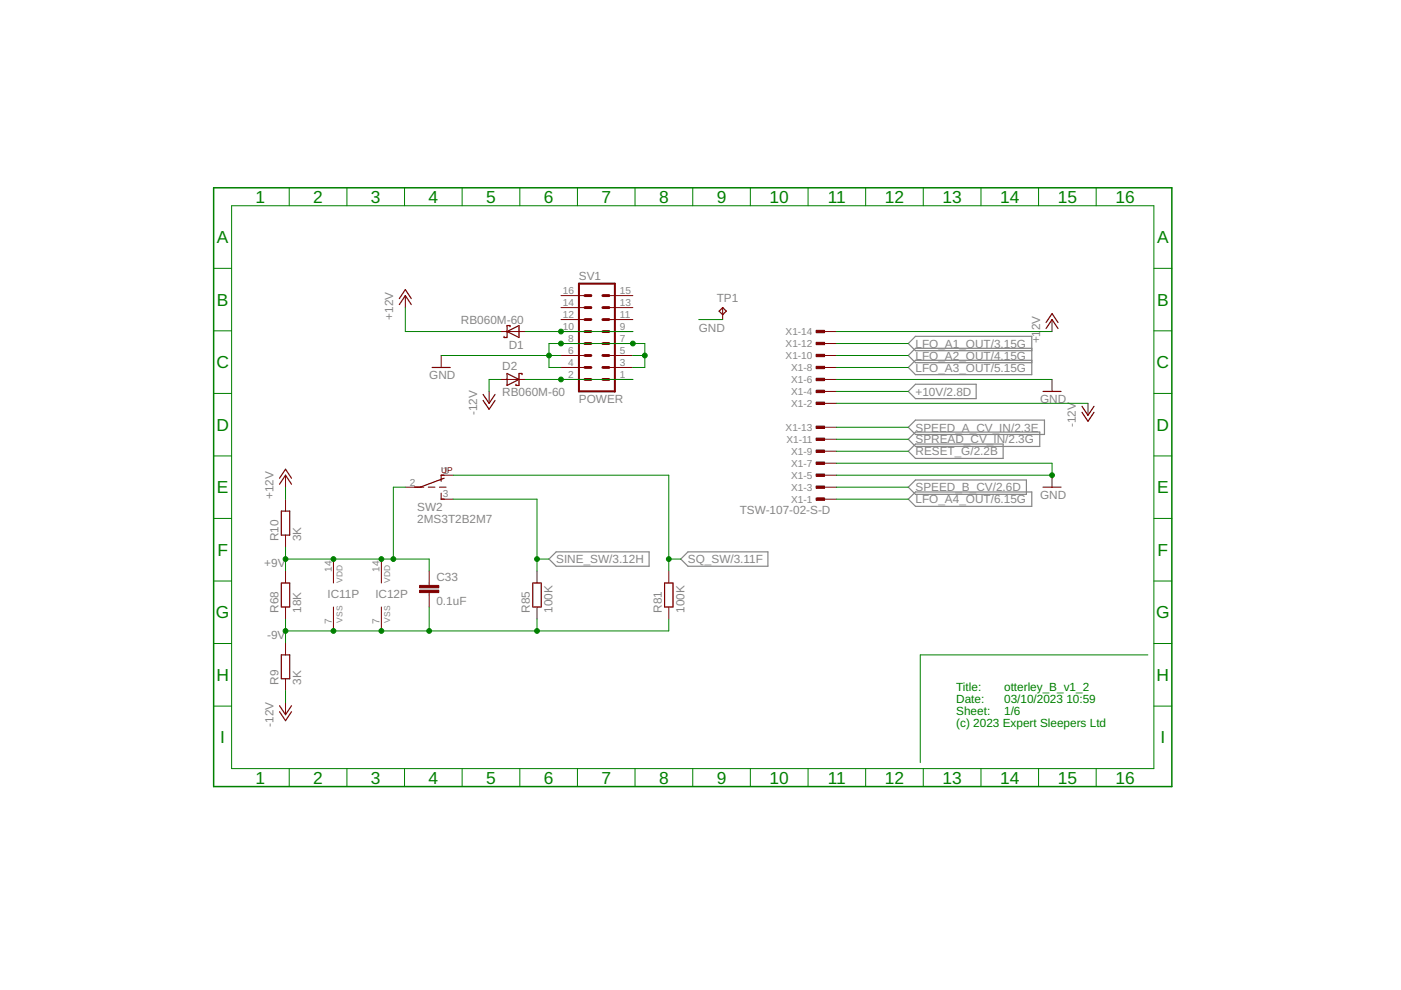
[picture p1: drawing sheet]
<svg xmlns="http://www.w3.org/2000/svg" width="297mm" height="210mm" viewBox="0 0 297 210" stroke-linecap="round" stroke-linejoin="round" font-family="sans-serif">
<path d="M218.8 74.4h-24.7l-1.5-1.6 1.5-1.5h24.7v8.1h-24.7l-1.5-1.5 1.5-1.5h24.7M218.8 73.9h-24.7l-1.5 1.5 1.5 1.5h24.7M192.6 90.6l1.5-1.5h27.3v3h-27.3zM192.6 95.7l1.5-1.6h18.6v3.1h-18.6zM192.6 93.1l1.5-1.5h26.4v3.1h-26.4zM194.1 81.5h12.9v3h-12.9l-1.5-1.5zM116.4 118.5l1.5-1.5h19.7v3.1h-19.7zM145.9 117h16.9v3.1h-16.9l-1.6-1.6zM192.6 105.8l1.5-1.5h24.7v3.1h-24.7zM192.6 103.3l1.5-1.5h23.5v3h-23.5z" fill="none" stroke="#868686" stroke-width=".25"/>
<path d="M122.7 60.1h7.7v22.9h-7.7z" fill="none" stroke="#800000" stroke-width=".42"/>
<g fill="none" stroke="#800000" stroke-width=".21">
<path d="M85.9 62.7v2.5M93.5 75.4v2.5M106.2 70.3h5.1M118.9 67.8h5.1M118.9 77.9h5.1M118.9 75.4h5.1M118.9 72.8h5.1M118.9 70.3h5.1M118.9 65.2h5.1M118.9 62.7h5.1M129.1 67.8h5.1M129.1 77.9h5.1"/>
<path d="M129.1 75.4h5.1M129.1 72.8h5.1M129.1 70.3h5.1M129.1 65.2h5.1M129.1 62.7h5.1M153.2 65.2v2.6M174.8 77.9h2.5M174.8 75.4h2.5M174.8 72.8h2.5M174.8 70.3h2.5M223.1 67.8v2.5M103.7 83v2.5"/>
<path d="M106.2 80.5h5.1M118.9 80.5h5.1M129.1 80.5h5.1M174.8 80.5h2.5M174.8 85.5h2.5M174.8 83h2.5M174.8 98.2h2.5M174.8 95.7h2.5M174.8 93.1h2.5M174.8 90.6h2.5M223.1 80.5v2.5M230.7 85.5v2.6"/>
<path d="M60.5 100.8v2.5M60.5 105.8v2.6M60.5 113.5v2.5M70.7 118.5v5.1M80.9 118.5v5.1M85.9 103.3h2.6M93.5 105.8h2.6M93.5 100.8h2.6M174.8 105.8h2.5M174.8 103.3h2.5M174.8 100.8h2.5M223.1 100.8v2.5"/>
<path d="M60.5 121.1v2.5M60.5 128.7v2.5M60.5 136.3v2.6M70.7 128.7v5.1M80.9 128.7v5.1M91 121.1v3M91 125.6v3.1M113.9 121.1v2.5M113.9 128.7v2.5M141.8 121.1v2.5M141.8 128.7v2.5M60.5 143.9v2.6"/>
<path d="M60.5 149v2.5"/>
</g>
<g fill="none" stroke="#800000" stroke-width=".61">
<path d="M124 70.3h1.3M124 72.8h1.3M124 75.4h1.3M124 77.9h1.3M124 67.8h1.3M124 65.2h1.3M124 62.7h1.3M127.8 70.3h1.3M127.8 72.8h1.3M127.8 75.4h1.3M127.8 77.9h1.3M127.8 67.8h1.3"/>
<path d="M127.8 65.2h1.3M127.8 62.7h1.3M124 80.5h1.3M127.8 80.5h1.3"/>
</g>
<g fill="none" stroke="#800000" stroke-width=".25">
<path d="M84.7 64.6l1.2-1.9 1.3 1.9M84.7 63.3l1.2-1.9 1.3 1.9M91.6 77.9h3.8M107.5 70.3l2.5-1.3v2.6zM107.5 79.2l2.5 1.3-2.5 1.2zM108.1 69.3v-.3h-.6v2.6h-.6v-.3M110.7 79.4v-.2h-.7v2.5h-.6v-.2M152.5 66l.7-.8 .8 .8-.8 .7zM221.8 69.7l1.3-1.9 1.2 1.9M221.8 68.4l1.3-1.9 1.2 1.9M102.4 83.6l1.3 1.9 1.3-1.9M102.4 84.9l1.3 1.9 1.3-1.9"/>
<path d="M221.1 83h3.9M229.4 86.1l1.3 2 1.2-2M229.4 87.4l1.3 1.9 1.2-1.9M59.3 102.7l1.2-1.9 1.3 1.9M59.3 101.4l1.2-1.9 1.3 1.9M59.6 108.4h1.8v5.1h-1.8zM87.8 103.3h2M90.8 103.3h1.4M93.2 103.3h1.4M93.5 104.6v1.2h.7M94.2 101.4l-5.1 1.9M94.2 100.8h-.7v1.2"/>
<path d="M221.1 103.3h3.9M59.6 123.6h1.8v5.1h-1.8zM59.6 138.9h1.8v5h-1.8zM113 123.6h1.7v5.1h-1.7zM140.9 123.6h1.8v5.1h-1.8zM59.3 149.6l1.2 1.9 1.3-1.9M59.3 150.9l1.2 1.9 1.3-1.9"/>
</g>
<g fill="#800000" stroke="#800000" stroke-width=".21">
<path d="M173 105.6h1.8v.5h-1.8z"/>
<path d="M173 85.3h1.8v.5h-1.8z"/>
<path d="M173 103h1.8v.5h-1.8z"/>
<path d="M173 82.7h1.8v.5h-1.8z"/>
<path d="M173 100.5h1.8v.5h-1.8z"/>
<path d="M173 80.2h1.8v.5h-1.8z"/>
<path d="M173 98h1.8v.5h-1.8z"/>
<path d="M173 77.7h1.8v.5h-1.8z"/>
<path d="M173 95.4h1.8v.5h-1.8z"/>
<path d="M173 75.1h1.8v.5h-1.8z"/>
<path d="M173 92.9h1.8v.5h-1.8z"/>
<path d="M173 72.6h1.8v.5h-1.8z"/>
<path d="M173 90.3h1.8v.5h-1.8z"/>
<path d="M173 70h1.8v.5h-1.8z"/>
<path d="M89 125.1h4v.5h-4z"/>
<path d="M89 124.1h4v.5h-4z"/>
</g>
<path d="M45.3 39.8h203.2v127h-203.2z" fill="none" stroke="#008000" stroke-width=".32"/>
<g fill="none" stroke="#008000" stroke-width=".21">
<path d="M61.3 39.8v3.8M73.6 39.8v3.8M85.8 39.8v3.8M98 39.8v3.8M110.2 39.8v3.8M122.4 39.8v3.8M134.6 39.8v3.8M146.9 39.8v3.8M159.1 39.8v3.8M171.3 39.8v3.8M183.5 39.8v3.8M195.7 39.8v3.8"/>
<path d="M208 39.8v3.8M220.2 39.8v3.8M232.4 39.8v3.8M45.3 56.9h3.8M49.1 43.6h195.5v119.4h-195.5zM244.6 56.9h3.9M45.3 70.1h3.8M85.9 65.2v5.1h20.3M93.5 75.4h25.4M111.3 70.3h22.9M118.9 77.9h-2.5v-5.1h20.3v5.1h-2.5M134.2 75.4h2.5"/>
<path d="M148.1 67.8h5.1M177.3 75.4h15.3M177.3 72.8h15.3M177.3 77.9h15.3M177.3 70.3h45.8M244.6 70.1h3.9M45.3 83.4h3.8M45.3 96.7h3.8M106.2 80.5h-2.5v2.5M111.3 80.5h22.9M177.3 80.5h45.8M177.3 98.2h45.8v2.6h-45.8"/>
<path d="M177.3 85.5h53.4M177.3 90.6h15.3M177.3 95.7h15.3M177.3 83h15.3M177.3 93.1h15.3M244.6 83.4h3.9M244.6 96.7h3.9M45.3 109.9h3.8M60.5 103.3v2.5M60.5 116v5.1M60.5 118.5h30.5v2.6M85.9 103.3h-2.5v15.2"/>
<path d="M96.1 100.8h45.7v20.3M96.1 105.8h17.8v15.3M113.9 118.5h2.5M141.8 118.5h2.5M177.3 103.3h15.3M177.3 105.8h15.3M244.6 109.9h3.9M45.3 123.2h3.8M45.3 136.4h3.8M60.5 131.2v5.1M91 128.7v5.1M113.9 131.2v2.6"/>
<path d="M141.8 131.2v2.6h-81.3M243.4 138.9h-48.3v22.8M244.6 123.2h3.9M244.6 136.4h3.9M45.3 149.7h3.8M60.5 146.5v2.5M244.6 149.7h3.9M61.3 163v3.8M73.6 163v3.8M85.8 163v3.8M98 163v3.8M110.2 163v3.8"/>
<path d="M122.4 163v3.8M134.6 163v3.8M146.9 163v3.8M159.1 163v3.8M171.3 163v3.8M183.5 163v3.8M195.7 163v3.8M208 163v3.8M220.2 163v3.8M232.4 163v3.8"/>
</g>
<g fill="#008000" stroke="#008000" stroke-width=".21">
<circle cx="134.2" cy="72.8" r=".51"/>
<circle cx="118.9" cy="72.8" r=".51"/>
<circle cx="116.4" cy="75.4" r=".51"/>
<circle cx="136.7" cy="75.4" r=".51"/>
<circle cx="223.1" cy="100.8" r=".51"/>
<circle cx="118.9" cy="70.3" r=".51"/>
<circle cx="118.9" cy="80.5" r=".51"/>
<circle cx="60.5" cy="133.8" r=".51"/>
<circle cx="70.7" cy="133.8" r=".51"/>
<circle cx="113.9" cy="133.8" r=".51"/>
<circle cx="80.9" cy="133.8" r=".51"/>
<circle cx="91" cy="133.8" r=".51"/>
<circle cx="60.5" cy="118.5" r=".51"/>
<circle cx="70.7" cy="118.5" r=".51"/>
<circle cx="80.9" cy="118.5" r=".51"/>
<circle cx="83.4" cy="118.5" r=".51"/>
<circle cx="113.9" cy="118.5" r=".51"/>
<circle cx="141.8" cy="118.5" r=".51"/>
</g>
<g font-size="3.7" fill="#008000">
<text x="54.2" y="43">1</text>
<text x="66.4" y="43">2</text>
<text x="78.6" y="43">3</text>
<text x="90.9" y="43">4</text>
<text x="103.1" y="43">5</text>
<text x="115.3" y="43">6</text>
<text x="127.5" y="43">7</text>
<text x="139.7" y="43">8</text>
<text x="152" y="43">9</text>
<text x="163.1" y="43">10</text>
<text x="175.5" y="43">11</text>
<text x="187.6" y="43">12</text>
<text x="199.8" y="43">13</text>
<text x="212" y="43">14</text>
<text x="224.3" y="43">15</text>
<text x="236.5" y="43">16</text>
<text x="46" y="51.6">A</text>
<text x="245.3" y="51.6">A</text>
<text x="46" y="64.8">B</text>
<text x="245.3" y="64.8">B</text>
<text x="45.9" y="78.1">C</text>
<text x="245.2" y="78.1">C</text>
<text x="45.9" y="91.3">D</text>
<text x="245.2" y="91.3">D</text>
<text x="46" y="104.6">E</text>
<text x="245.3" y="104.6">E</text>
<text x="46.1" y="117.8">F</text>
<text x="245.4" y="117.8">F</text>
<text x="45.8" y="131.1">G</text>
<text x="245.1" y="131.1">G</text>
<text x="45.9" y="144.4">H</text>
<text x="245.2" y="144.4">H</text>
<text x="46.7" y="157.6">I</text>
<text x="246" y="157.6">I</text>
<text x="54.2" y="166.2">1</text>
<text x="66.4" y="166.2">2</text>
<text x="78.6" y="166.2">3</text>
<text x="90.9" y="166.2">4</text>
<text x="103.1" y="166.2">5</text>
<text x="115.3" y="166.2">6</text>
<text x="127.5" y="166.2">7</text>
<text x="139.7" y="166.2">8</text>
<text x="152" y="166.2">9</text>
<text x="163.1" y="166.2">10</text>
<text x="175.5" y="166.2">11</text>
<text x="187.6" y="166.2">12</text>
<text x="199.8" y="166.2">13</text>
<text x="212" y="166.2">14</text>
<text x="224.3" y="166.2">15</text>
<text x="236.5" y="166.2">16</text>
</g>
<g font-size="2.5" fill="#868686">
<text x="122.7" y="59.4">SV1</text>
<text x="152" y="63.9">TP1</text>
<text x="83.4" y="67.8" transform="rotate(-90 83.4 67.8)">+12V</text>
<text x="97.7" y="68.6">RB060M-60</text>
<text x="148.1" y="70.3">GND</text>
<text x="220.5" y="70" transform="rotate(-90 220.5 70)">2V</text>
<text x="107.9" y="74">D1</text>
<text x="194.1" y="73.7">LFO_A1_OUT/3.15G</text>
<text x="194.1" y="76.3">LFO_A2_OUT/4.15G</text>
<text x="220.5" y="72.8" transform="rotate(-90 220.5 72.8)">+1</text>
<text x="91" y="80.4">GND</text>
<text x="106.5" y="83.9">RB060M-60</text>
<text x="106.5" y="78.5">D2</text>
<text x="194.1" y="78.8">LFO_A3_OUT/5.15G</text>
<text x="194.1" y="83.9">+10V/2.8D</text>
<text x="101.2" y="88.1" transform="rotate(-90 101.2 88.1)">-12V</text>
<text x="122.7" y="85.5">POWER</text>
<text x="220.5" y="85.5">GND</text>
<text x="194.1" y="91.5">SPEED_A_CV_IN/2.3E</text>
<text x="194.1" y="94">SPREAD_CV_IN/2.3G</text>
<text x="228.1" y="90.6" transform="rotate(-90 228.1 90.6)">-12V</text>
<text x="194.1" y="96.6">RESET_G/2.2B</text>
<text x="58" y="105.8" transform="rotate(-90 58 105.8)">+12V</text>
<text x="194.1" y="104.2">SPEED_B_CV/2.6D</text>
<text x="194.1" y="106.7">LFO_A4_OUT/6.15G</text>
<text x="220.5" y="105.8">GND</text>
<text x="88.5" y="110.9">2MS3T2B2M7</text>
<text x="88.5" y="108.4">SW2</text>
<text x="156.8" y="108.9">TSW-107-02-S-D</text>
<text x="59" y="114.7" transform="rotate(-90 59 114.7)">R10</text>
<text x="63.8" y="114.7" transform="rotate(-90 63.8 114.7)">3K</text>
<text x="117.9" y="119.4">SINE_SW/3.12H</text>
<text x="145.9" y="119.4">SQ_SW/3.11F</text>
<text x="56" y="120.3">+9V</text>
<text x="92.5" y="123.2">C33</text>
<text x="59" y="130" transform="rotate(-90 59 130)">R68</text>
<text x="63.8" y="130" transform="rotate(-90 63.8 130)">18K</text>
<text x="69.4" y="126.8">IC11P</text>
<text x="79.6" y="126.8">IC12P</text>
<text x="92.5" y="128.3">0.1uF</text>
<text x="112.4" y="130" transform="rotate(-90 112.4 130)">R85</text>
<text x="117.2" y="130" transform="rotate(-90 117.2 130)">100K</text>
<text x="140.3" y="130" transform="rotate(-90 140.3 130)">R81</text>
<text x="145.1" y="130" transform="rotate(-90 145.1 130)">100K</text>
<text x="56.6" y="135.5">-9V</text>
<text x="59" y="145.2" transform="rotate(-90 59 145.2)">R9</text>
<text x="63.8" y="145.2" transform="rotate(-90 63.8 145.2)">3K</text>
<text x="58" y="154.1" transform="rotate(-90 58 154.1)">-12V</text>
</g>
<g font-size="2.5" fill="#008000">
<text x="202.7" y="146.5">Title:</text>
<text x="202.7" y="149">Date:</text>
<text x="212.9" y="146.5">otterley_B_v1_2</text>
<text x="212.9" y="149">03/10/2023</text>
<text x="226.1" y="149">10:59</text>
<text x="202.7" y="151.5">Sheet:</text>
<text x="202.7" y="154.1">(c) 2023 Expert Sleepers Ltd</text>
<text x="212.9" y="151.5">1/6</text>
</g>
<g font-size="2.1" fill="#868686">
<text x="119.3" y="64.9">14</text>
<text x="119.3" y="62.3">16</text>
<text x="131.4" y="64.9">13</text>
<text x="131.4" y="62.3">15</text>
<text x="119.3" y="69.9">10</text>
<text x="119.3" y="67.4">12</text>
<text x="131.4" y="69.9">9</text>
<text x="131.4" y="67.4">11</text>
<text x="166.6" y="71.1">X1-14</text>
<text x="120.5" y="77.6">4</text>
<text x="120.5" y="75">6</text>
<text x="120.5" y="72.5">8</text>
<text x="131.4" y="77.6">3</text>
<text x="131.4" y="75">5</text>
<text x="131.4" y="72.5">7</text>
<text x="166.6" y="76.1">X1-10</text>
<text x="166.6" y="73.6">X1-12</text>
<text x="120.5" y="80.1">2</text>
<text x="131.4" y="80.1">1</text>
<text x="167.8" y="83.7">X1-4</text>
<text x="167.8" y="81.2">X1-6</text>
<text x="167.8" y="78.7">X1-8</text>
<text x="167.8" y="86.3">X1-2</text>
<text x="166.6" y="91.4">X1-13</text>
<text x="166.7" y="93.9">X1-11</text>
<text x="93.9" y="100.4">1</text>
<text x="167.8" y="101.5">X1-5</text>
<text x="167.8" y="99">X1-7</text>
<text x="167.8" y="96.4">X1-9</text>
<text x="86.9" y="102.9">2</text>
<text x="93.9" y="105.5">3</text>
<text x="167.8" y="106.6">X1-1</text>
<text x="167.8" y="104.1">X1-3</text>
<text x="70.3" y="121.3" transform="rotate(-90 70.3 121.3)">14</text>
<text x="80.5" y="121.3" transform="rotate(-90 80.5 121.3)">14</text>
<text x="70.3" y="132.2" transform="rotate(-90 70.3 132.2)">7</text>
<text x="80.5" y="132.2" transform="rotate(-90 80.5 132.2)">7</text>
</g>
<text font-size="1.8" fill="#800000" x="93.5" y="100.3">UP</text>
<g font-size="1.8" fill="#868686">
<text x="72.6" y="123.6" transform="rotate(-90 72.6 123.6)">VDD</text>
<text x="82.8" y="123.6" transform="rotate(-90 82.8 123.6)">VDD</text>
<text x="72.6" y="132" transform="rotate(-90 72.6 132)">VSS</text>
<text x="82.8" y="132" transform="rotate(-90 82.8 132)">VSS</text>
</g>
</svg>
